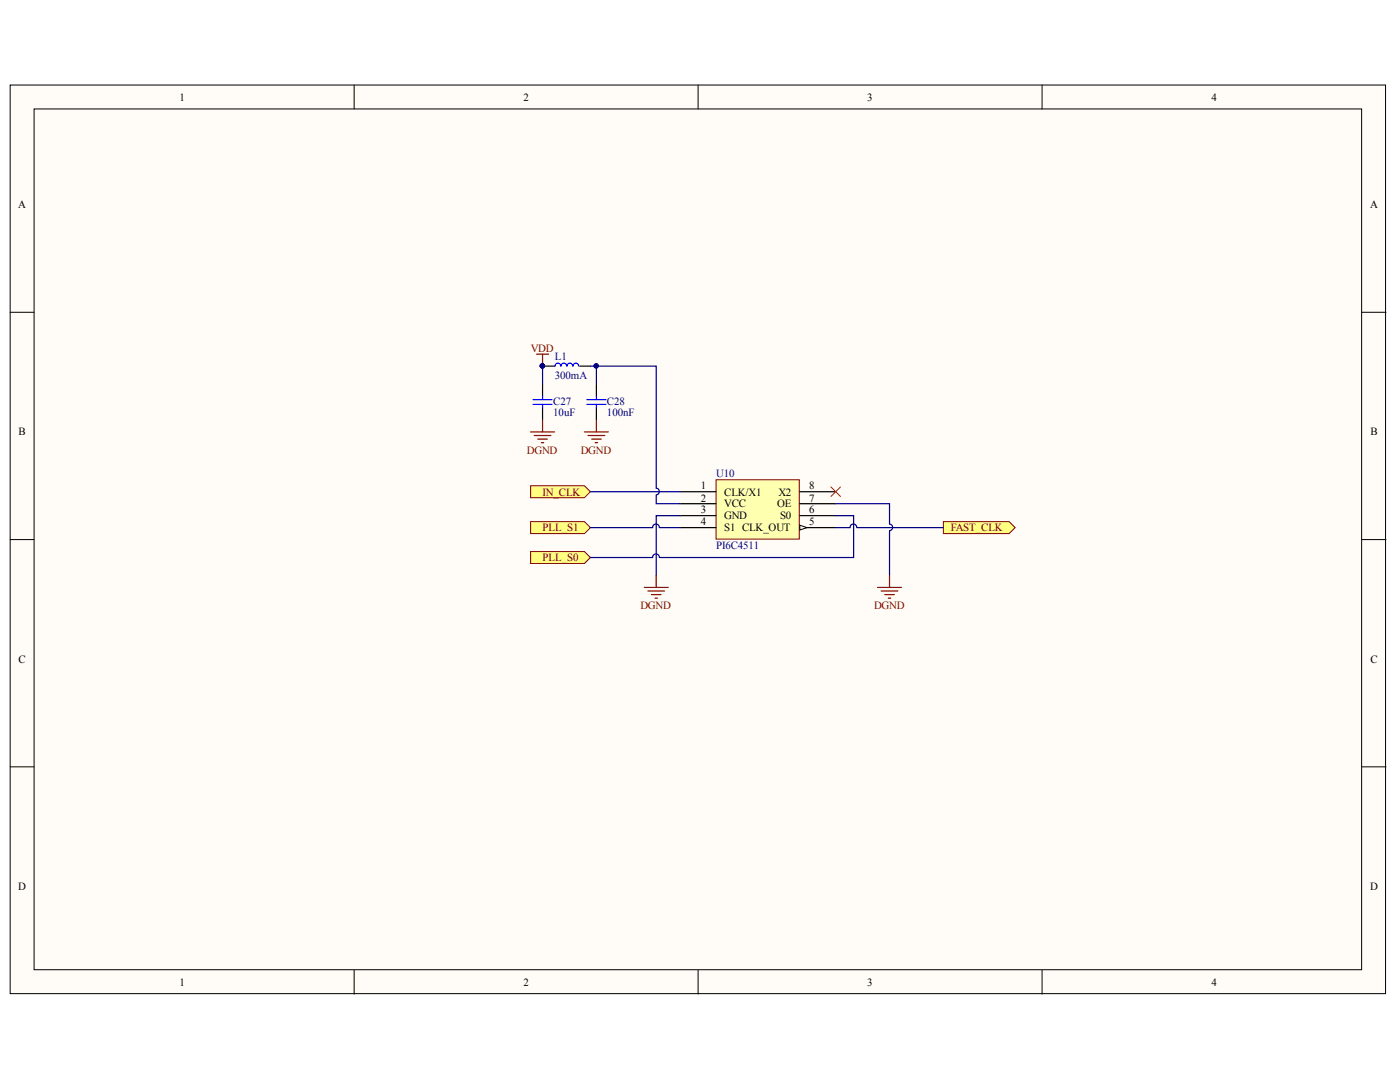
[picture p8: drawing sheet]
<svg xmlns="http://www.w3.org/2000/svg" width="279mm" height="216mm" viewBox="0 0 279 216" stroke-linecap="round" stroke-linejoin="round" font-family="sans-serif">
<g fill="#fffcf8" stroke="#000" stroke-width=".2">
<path d="M2 17h274.5v181.3h-274.5z"/>
<path d="M6.8 21.7h264.9v171.8h-264.9z"/>
</g>
<path d="M70.7 17v4.7M139.3 17v4.7M208 17v4.7M2 62.3h4.8M271.8 62.3h4.8M2 107.7h4.8M271.8 107.7h4.8M2 153h4.8M271.8 153h4.8M70.7 193.6v4.8M139.3 193.6v4.8M208 193.6v4.8" fill="none" stroke="#000" stroke-width=".2"/>
<g fill="#ffff80" stroke="#800000" stroke-width=".2">
<path d="M188.3 104.1h13.1l1.2 1.2-1.2 1.2h-13.1z" fill-rule="evenodd"/>
<path d="M105.9 110.1h10.7l1.2 1.1-1.2 1.2h-10.7z" fill-rule="evenodd"/>
<path d="M105.9 104.1h10.7l1.2 1.2-1.2 1.2h-10.7z" fill-rule="evenodd"/>
</g>
<path d="M142.9 95.7h16.6v11.9h-16.6z" fill="#ffffb0" stroke="#800000" stroke-width=".2"/>
<path d="M135.7 98.1h7.2M135.7 100.5h7.2M135.7 102.9h7.2M135.7 105.3h7.2M159.6 105.3h7.2" fill="none" stroke="#000" stroke-width=".24"/>
<path d="M159.6 104.8l1.4 .5-1.4 .5z" fill="#fffcf8"/>
<path d="M159.6 104.8l1.4 .5-1.4 .5z" fill="none" stroke="#000" stroke-width=".2"/>
<path d="M159.6 98.1h7.2M159.6 102.9h7.2M159.6 100.5h7.2" fill="none" stroke="#000" stroke-width=".24"/>
<path d="M165.8 97.2l1.9 1.9M167.7 97.2l-1.9 1.9" fill="none" stroke="#f00" stroke-width=".2"/>
<path d="M105.9 96.9h10.7l1.2 1.2-1.2 1.2h-10.7z" fill-rule="evenodd" fill="#ffff80" stroke="#800000" stroke-width=".2"/>
<path d="M108.3 73.1h2.4M108.3 76.6v2.4M115.7 73.1h2.1M119 76.6v2.4M108.3 81.4v2.4M119 81.4v2.4" fill="none" stroke="#000" stroke-width=".24"/>
<g fill="#000080" stroke="#000080" stroke-width=".2">
<circle cx="108.2" cy="73" r=".43"/>
<circle cx="119" cy="73" r=".43"/>
</g>
<path d="M106.4 79.7h3.8M108.3 79v.7M111.9 73a.55 .55 0 0 0-.6-.5 .55 .55 0 0 0-.5 .6M113.1 73a.55 .55 0 0 0-.6-.5 .55 .55 0 0 0-.5 .6M114.3 73a.55 .55 0 0 0-.6-.5 .55 .55 0 0 0-.5 .6M115.5 73a.55 .55 0 0 0-.6-.5 .55 .55 0 0 0-.5 .6M117.1 79.7h3.8M119 79v.7M106.4 80.7h3.8M108.3 80.7v.7M117.1 80.7h3.8M119 80.7v.7" fill="none" stroke="#00f" stroke-width=".24"/>
<g fill="none" stroke="#800000" stroke-width=".24">
<path d="M107.1 70.7h2.4M108.3 70.7v2.4M105.9 86.2h4.8M106.6 86.9h3.4M107.3 87.6h1.9M108 88.3h.5M108.3 83.8v2.4M116.6 86.2h4.8M117.4 86.9h3.3M118.1 87.6h1.9M118.8 88.3h.5M119 83.8v2.4"/>
<path d="M128.6 117.2h4.8M129.3 117.9h3.3M130 118.6h1.9M130.7 119.4h.5M131 114.8v2.4M175.1 117.2h4.8M175.9 117.9h3.3M176.6 118.6h1.9M177.3 119.4h.5M177.5 114.8v2.4"/>
</g>
<g fill="none" stroke="#000080" stroke-width=".24">
<path d="M108.3 73.1v3.5M117.8 73.1h1.2v3.5M119 73.1h12v24.3a.67 .67 0 0 1 .6 .7 .67 .67 0 0 1-.6 .6M117.8 98.1h17.9M131 98.8v1.7h4.7M131.6 105.3a.67 .67 0 0 0-.7-.7 .67 .67 0 0 0-.7 .7h-12.4M131.6 111.2a.67 .67 0 0 0-.7-.7 .67 .67 0 0 0-.7 .7h-12.4M131.7 105.3h4M135.7 102.9h-4.7v11.9M166.8 102.9h3.6v8.3h-38.7M166.8 100.5h10.7v4.1a.67 .67 0 0 1 .6 .6 .67 .67 0 0 1-.6 .7M171 105.3a.67 .67 0 0 0-.7-.7 .67 .67 0 0 0-.7 .7h-2.8"/>
<path d="M171.1 105.3h17.2M177.5 106v8.8"/>
</g>
<g font-size="2.2">
<text x="35.8" y="20.1">1</text>
<text x="104.5" y="20.1">2</text>
<text x="173.1" y="20.1">3</text>
<text x="241.8" y="20.1">4</text>
<text x="3.6" y="41.5">A</text>
<text x="273.4" y="41.5">A</text>
<text x="3.7" y="86.9">B</text>
<text x="273.5" y="86.9">B</text>
<text x="139.9" y="97.6">1</text>
<text x="139.9" y="100.1">2</text>
<text x="144.5" y="98.9">CLK/X1</text>
<text x="144.5" y="101.3">VCC</text>
<text x="155.1" y="101.3">OE</text>
<text x="155.3" y="98.9">X2</text>
<text x="161.5" y="100.1">7</text>
<text x="161.5" y="97.6">8</text>
<text x="139.9" y="102.4">3</text>
<text x="139.9" y="104.8">4</text>
<text x="144.5" y="103.6">GND</text>
<text x="144.5" y="106">S1 CLK_OUT</text>
<text x="155.7" y="103.6">S0</text>
<text x="161.5" y="104.8">5</text>
<text x="161.5" y="102.4">6</text>
<text x="3.7" y="132.2">C</text>
<text x="273.5" y="132.2">C</text>
<text x="3.6" y="177.6">D</text>
<text x="273.4" y="177.6">D</text>
<text x="35.8" y="196.7">1</text>
<text x="104.5" y="196.7">2</text>
<text x="173.1" y="196.7">3</text>
<text x="241.8" y="196.7">4</text>
</g>
<g font-size="2.2" fill="#800000">
<text x="105.9" y="70.2">VDD</text>
<text x="105.2" y="90.5">DGND</text>
<text x="115.9" y="90.5">DGND</text>
<text x="108.3" y="98.9">IN_CLK</text>
<text x="108.3" y="106">PLL_S1</text>
<text x="189.7" y="106">FAST_CLK</text>
<text x="108.3" y="112">PLL_S0</text>
<text x="127.8" y="121.5">DGND</text>
<text x="174.4" y="121.5">DGND</text>
</g>
<g font-size="2.2" fill="#000080">
<text x="110.7" y="71.9">L1</text>
<text x="110.7" y="75.7">300mA</text>
<text x="110.4" y="83.1">10uF</text>
<text x="110.4" y="80.7">C27</text>
<text x="121.1" y="83.1">100nF</text>
<text x="121.1" y="80.7">C28</text>
<text x="142.9" y="95.3">U10</text>
<text x="142.9" y="109.6">PI6C4511</text>
</g>
</svg>
